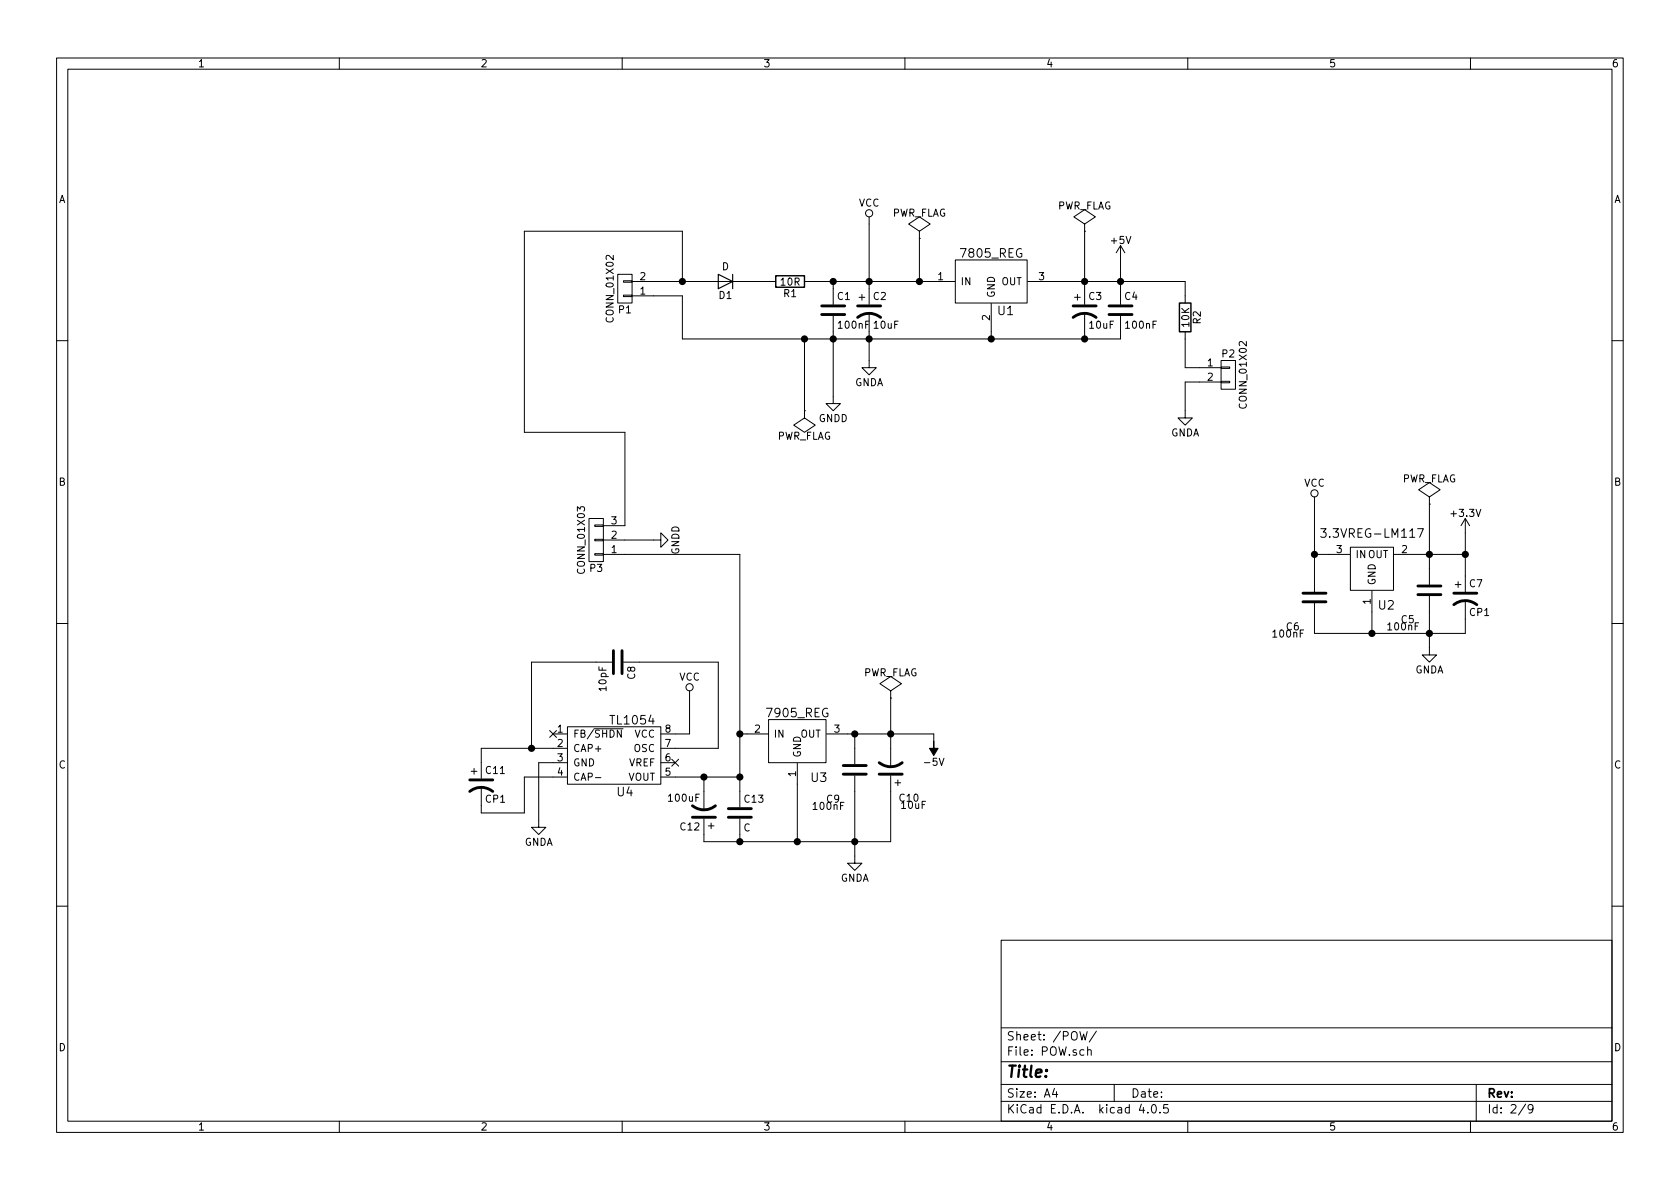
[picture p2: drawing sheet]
<svg xmlns="http://www.w3.org/2000/svg" width="297mm" height="210mm" viewBox="0 0 297 210" stroke-linecap="round" stroke-linejoin="round" font-family="sans-serif">
<g fill="none" stroke="#000" stroke-width=".18">
<path d="M10 10.3h277v189.9h-277zM12 12.2h273v186.1h-273zM60 10.3v1.9M110 10.3v1.9M160 10.3v1.9M210 10.3v1.9M260 10.3v1.9M153.7 38.3v15.5M191.8 39.6l1.9-1.3-1.9-1.2-1.9 1.2 1.9 1.3v1.3M109.2 48.5h2.6v5.1h-2.6zM110.2 49.7h1.6v.2h-1.6zM110.2 52.2h1.6v.2h-1.6z"/>
<path d="M111.8 49.8h25.4M111.8 52.3h8.8v7.6h77.5v-4M120.6 49.8v-8.9h-27.9v35.5h17.8v16.6h-3.8M142.2 49.8h26.6M142.2 59.9v12.7M147.3 55.9v15.5h1.3l-1.3 1.2-1.3-1.2h1.3M147.3 49.8v4M151.9 52.6h1M152.4 52.1v1M153.7 55.4v9.6h1.2l-1.2 1.3-1.3-1.3h1.3M162.6 42.2h.1M162.6 40.9l1.9-1.3-1.9-1.3-1.9 1.3 1.9 1.3v1.3"/>
<path d="M162.6 42.2v7.6M168.9 46h12.7v7.6h-12.7zM175.3 53.7v6.2M181.7 49.8h27.8v3.8M190 52.6h1M190.5 52.1v1M191.8 40.9h.1M191.8 40.9v12.9M191.8 55.4v4.5M198.1 43.4v10.4M198.1 43.4l-.7 1.3M198.1 43.4l.8 1.3"/>
<path d="M209.5 58.7v6.3h6.4M10 60.2h2M142.2 72.6h.1M142.2 72.6v1.3l1.9 1.3-1.9 1.2-1.9-1.2 1.9-1.3M215.9 67.4h1.5v.3h-1.5zM215.9 64.9h1.5v.2h-1.5zM215.9 63.7h2.5v5.1h-2.5zM215.9 67.6h-6.4v6.3h1.3l-1.3 1.3-1.2-1.3h1.2M285 60.2h2M104.1 91.7h2.6v7.6h-2.6zM105.2 92.8h1.5v.3h-1.5zM105.2 95.4h1.5v.2h-1.5z"/>
<path d="M105.2 97.9h1.5v.3h-1.5zM106.7 95.5h10.1v-1.3l1.3 1.3-1.3 1.3v-1.3M106.7 98h24.1v44.7M232.4 98h6.3M232.4 87.9v16.7M233.5 93.5h1l-.5 .6 .3 .1 .2 .2-.1 .5-.2 .1h-.5l-.2-.1M238.8 96.8h7.6v7.6h-7.6zM246.5 98h12.6M250.6 93.5h1.1l-.7 1.5M252.7 89.1h.1M252.7 87.9l1.9-1.3-1.9-1.3-1.9 1.3 1.9 1.3v1.2M252.7 89.1v14.3"/>
<path d="M259.1 91.7v12.9M259.1 91.7l-.8 1.3M259.1 91.7l.7 1.3M10 110.3h2M108.2 117.1h-14.2v15.2M110.2 117.1h16.8v15.2h-10.2M242.6 104.5v7.5M252.7 105.4v10.4h1.3l-1.3 1.3-1.2-1.3h1.2M257.3 103.4h1M257.8 102.9v1M259.1 106.2v5.8h-26.7v-5.3M285 110.3h2"/>
<path d="M83.3 136.4h1M83.8 135.9v1M97.2 129.2l1.2 1.2M97.8 129.8h2.5M98.4 129.2l-1.2 1.2M100.3 128.5h16.5v10.2h-16.5zM100.3 134.9h-5.1v11.4h1.3l-1.3 1.3-1.2-1.3h1.2M100.3 132.3h-15.2v5.4M100.3 137.4h-7.6v6.4h-7.6v-4.6M105 128.9h5.2M105.3 137.5h.9M109.9 129.1v1.3l-.8-1.3v1.3"/>
<path d="M116.8 134.9h2.6M116.8 137.4h14M118.8 134.3l1.2 1.2M120 134.3l-1.2 1.2M121.9 122.2v7.6h-5.1M124.5 137.4v5.9M130.8 129.8h5M135.9 127.2h10.1v7.7h-10.1zM141 135v13.8M146.2 129.8h18.9v1.3M151.1 137.2v15.4h1.3l-1.3 1.3-1.2-1.3h1.2M151.1 129.8v5.3"/>
<path d="M157.5 123.4h.1M157.5 122.2l1.9-1.3-1.9-1.3-1.9 1.3 1.9 1.3v1.2M157.5 123.4v12.2M157.5 137.2v11.6h-33v-4M158.2 138.4h1.1M158.7 137.9v1M125.2 146h1M125.7 145.5v1.1M130.8 144.8v4M10 160.2h2M177 166.3h108v32h-108zM285 160.2h2"/>
<path d="M60 198.3v1.9M110 198.3v1.9M160 198.3v1.9M177 194.8h108M177 191.8h108M177 187.8h108M177 181.8h108M186.4 192.5l-.3 1h.9M186.8 193v1M190.9 182.4l.4 1.5 .3-1.1 .3 1.1 .3-1.5M192.3 185.7l.2-.1 .4 .1v.9M192.3 185.1v1.5"/>
<path d="M193.9 182.3l-1.3 2M197 191.8v3M201.8 195.2l-.4 1.1h1M202.9 196.7v.1M203.8 195.4l.1-.1a.81 .81 0 0 1 .6 .6 .81 .81 0 0 1-.3 .8l-.1 .1a.8 .8 0 0 1-.6-.6 .8 .8 0 0 1 .3-.8zM205.1 196.7v.1M206.5 195.3h-.7l-.1 .7 .2-.1 .5 .1 .2 .2-.1 .5-.2 .1-.6-.1M210 198.3v1.9M260 198.3v1.9M261 191.8v6.5M269.7 195.2l-1.2 2M271 196l-.2 .3h-.3l-.3-.3v-.4l.1-.2 .5-.1 .2 .2a1.19 1.19 0 0 1-.2 1.2l-.5 .1"/>
<circle cx="153.7" cy="37.7" r=".63"/>
<circle cx="232.4" cy="87.2" r=".63"/>
<circle cx="121.9" cy="121.5" r=".63"/>
</g>
<path d="M127 48.5l2.5 1.3-2.5 1.2zM129.5 48.5v2.5" fill="none" stroke="#000" stroke-width=".2"/>
<path d="M137.2 48.8h5v2h-5zM208.5 53.6h2.1v5.1h-2.1z" fill="none" stroke="#000" stroke-width=".25"/>
<g fill="none" stroke="#000" stroke-width=".51">
<path d="M145.3 55.6h4.1M145.3 54.1h4.1M151.6 56.1a3.3 3.3 0 0 1 4.1 0M151.6 54.1h4.1M189.7 56.1a3.3 3.3 0 0 1 4.1 0M189.7 54.1h4.1M196.1 55.6h4.1M196.1 54.1h4.1M108.5 115.1v4M110 115.1v4M230.4 106.4h4M230.4 104.9h4"/>
<path d="M250.7 105.2h4.1M250.7 103.6h4.1M257 106.9a3.3 3.3 0 0 1 4.1 0M257 104.9h4.1M83.1 139.9a3.3 3.3 0 0 1 4 0M83.1 137.9h4M149.1 136.9h4.1M149.1 135.4h4.1M155.4 134.9a3.3 3.3 0 0 0 4.1 0M155.4 136.9h4.1M122.4 142.5a3.3 3.3 0 0 0 4.1 0M122.4 144.5h4.1"/>
<path d="M128.8 144.5h4M128.8 143h4"/>
</g>
<g fill="#000" stroke="#000" stroke-width=".25">
<circle cx="120.7" cy="49.8" r=".51"/>
<circle cx="142.2" cy="59.9" r=".51"/>
<circle cx="147.3" cy="49.8" r=".51"/>
<circle cx="147.3" cy="59.9" r=".51"/>
<circle cx="153.7" cy="49.8" r=".51"/>
<circle cx="153.7" cy="59.9" r=".51"/>
<circle cx="162.6" cy="49.8" r=".51"/>
<circle cx="175.3" cy="59.9" r=".51"/>
<circle cx="191.8" cy="49.8" r=".51"/>
<circle cx="191.8" cy="59.9" r=".51"/>
<circle cx="198.1" cy="49.8" r=".51"/>
<circle cx="232.4" cy="98" r=".51"/>
<circle cx="252.7" cy="98" r=".51"/>
<circle cx="259.1" cy="98" r=".51"/>
<circle cx="242.6" cy="112" r=".51"/>
<circle cx="252.7" cy="112" r=".51"/>
<circle cx="94" cy="132.3" r=".51"/>
<circle cx="124.5" cy="137.4" r=".51"/>
<circle cx="130.8" cy="137.4" r=".51"/>
<circle cx="130.8" cy="129.8" r=".51"/>
<circle cx="151.1" cy="129.8" r=".51"/>
<circle cx="157.5" cy="129.8" r=".51"/>
<circle cx="130.8" cy="148.8" r=".51"/>
<circle cx="141" cy="148.8" r=".51"/>
<circle cx="151.1" cy="148.8" r=".51"/>
</g>
<path d="M165.1 131.1v1.2h.8l-.8 1.3-.8-1.3h.8z" fill="#000" stroke="#000" stroke-width=".18"/>
<text font-size="2.8" x="178" y="190.5">Title:</text>
<g font-size="2.1">
<text x="170" y="45.6">7805_REG</text>
<text x="176.5" y="55.7">U1</text>
<text x="234.4" y="95.1">3.3VREG-LM117</text>
<text x="243.8" y="107.8">U2</text>
<text x="108.1" y="128.1">TL1054</text>
<text x="135.7" y="126.8">7905_REG</text>
<text x="109.1" y="140.8">U4</text>
<text x="143.4" y="138.3">U3</text>
<text x="178" y="184">Sheet: /POW/</text>
<text x="178" y="186.7">File: POW.sch</text>
<text x="178" y="196.9">KiCad E.D.A. kicad 4.0.5</text>
<text x="178" y="194.1">Size: A4</text>
<text x="200" y="194.1">Date:</text>
<text x="263" y="194.1">Rev:</text>
<text x="263" y="196.9">Id: 2/9</text>
</g>
<g font-size="1.8">
<text x="35" y="11.9">1</text>
<text x="85" y="11.9">2</text>
<text x="135" y="11.9">3</text>
<text x="185" y="11.9">4</text>
<text x="235" y="11.9">5</text>
<text x="285" y="11.9">6</text>
<text x="10.4" y="35.9">A</text>
<text x="285.4" y="35.9">A</text>
<text x="151.8" y="36.5">VCC</text>
<text x="157.6" y="38.3">PWR_FLAG</text>
<text x="186.8" y="37">PWR_FLAG</text>
<text x="127.6" y="47.8">D</text>
<text x="196.5" y="43.1">+5V</text>
<text x="113.2" y="52.1">1</text>
<text x="113.2" y="49.5">2</text>
<text x="127.2" y="52.9">D1</text>
<text x="138.1" y="50.5">10R</text>
<text x="138.6" y="52.5">R1</text>
<text x="148.1" y="53">C1</text>
<text x="154.4" y="53">C2</text>
<text x="165.8" y="49.5">1</text>
<text x="169.8" y="50.4">IN</text>
<text x="175.9" y="52.6" transform="rotate(-90 175.9 52.6)">GND</text>
<text x="176.9" y="50.4">OUT</text>
<text x="183.7" y="49.5">3</text>
<text x="192.5" y="53">C3</text>
<text x="198.9" y="53">C4</text>
<text x="108.5" y="56.7" transform="rotate(-90 108.5 56.7)">CONN_01X02</text>
<text x="109.4" y="55.4">P1</text>
<text x="148.4" y="58.1">100nF</text>
<text x="154.6" y="58.1">10uF</text>
<text x="175" y="56.6" transform="rotate(-90 175 56.6)">2</text>
<text x="192.7" y="58.1">10uF</text>
<text x="199.2" y="58.1">100nF</text>
<text x="210.3" y="57.8" transform="rotate(-90 210.3 57.8)">10K</text>
<text x="212.3" y="57.2" transform="rotate(-90 212.3 57.2)">R2</text>
<text x="213.5" y="64.8">1</text>
<text x="216.1" y="63.2">P2</text>
<text x="151.1" y="68.3">GNDA</text>
<text x="213.5" y="67.3">2</text>
<text x="220.4" y="71.9" transform="rotate(-90 220.4 71.9)">CONN_01X02</text>
<text x="137.3" y="77.7">PWR_FLAG</text>
<text x="144.7" y="74.6">GNDD</text>
<text x="207" y="77.2">GNDA</text>
<text x="10.4" y="85.9">B</text>
<text x="230.6" y="86">VCC</text>
<text x="247.8" y="85.3">PWR_FLAG</text>
<text x="285.4" y="85.9">B</text>
<text x="108.1" y="95.2">2</text>
<text x="108.1" y="92.7">3</text>
<text x="256.7" y="91.4">+3.3V</text>
<text x="103.4" y="101.1" transform="rotate(-90 103.4 101.1)">CONN_01X03</text>
<text x="104.3" y="101.1">P3</text>
<text x="108.1" y="97.8">1</text>
<text x="120.1" y="98.1" transform="rotate(-90 120.1 98.1)">GNDD</text>
<text x="236.3" y="97.8">3</text>
<text x="239.7" y="98.7">INOUT</text>
<text x="247.9" y="97.8">2</text>
<text x="242.3" y="106.8" transform="rotate(-90 242.3 106.8)">1</text>
<text x="243.2" y="103.5" transform="rotate(-90 243.2 103.5)">GND</text>
<text x="259.8" y="103.8">C7</text>
<text x="225.2" y="112.7">100nF</text>
<text x="227.5" y="111.4">C6</text>
<text x="245.5" y="111.4">100nF</text>
<text x="247.8" y="110.2">C5</text>
<text x="259.9" y="108.9">CP1</text>
<text x="152.5" y="119.6">PWR_FLAG</text>
<text x="250.1" y="119.1">GNDA</text>
<text x="107.2" y="122.1" transform="rotate(-90 107.2 122.1)">10pF</text>
<text x="112.3" y="120.1" transform="rotate(-90 112.3 120.1)">C8</text>
<text x="120.1" y="120.3">VCC</text>
<text x="98.6" y="129.5">1</text>
<text x="101.3" y="130.4">FB/SHDN</text>
<text x="112.1" y="130.4">VCC</text>
<text x="117.6" y="129.5">8</text>
<text x="133.5" y="129.5">2</text>
<text x="136.8" y="130.4">IN</text>
<text x="141.4" y="130.4">OUT</text>
<text x="147.5" y="129.5">3</text>
<text x="10.4" y="135.9">C</text>
<text x="86" y="136.8">C11</text>
<text x="98.6" y="132.1">2</text>
<text x="98.6" y="134.6">3</text>
<text x="98.6" y="137.2">4</text>
<text x="101.3" y="133">CAP+</text>
<text x="101.3" y="135.5">GND</text>
<text x="111.1" y="135.5">VREF</text>
<text x="112" y="133">OSC</text>
<text x="117.6" y="137.2">5</text>
<text x="117.6" y="134.6">6</text>
<text x="117.6" y="132.1">7</text>
<text x="140.7" y="137.3" transform="rotate(-90 140.7 137.3)">1</text>
<text x="141.6" y="134" transform="rotate(-90 141.6 134)">GND</text>
<text x="163.7" y="135.4">-5V</text>
<text x="285.4" y="135.9">C</text>
<text x="85.9" y="141.9">CP1</text>
<text x="101.3" y="138">CAP-</text>
<text x="110.9" y="138">VOUT</text>
<text x="118.3" y="141.8">100uF</text>
<text x="131.7" y="141.9">C13</text>
<text x="143.9" y="143.2">100nF</text>
<text x="146.2" y="141.9">C9</text>
<text x="159.1" y="141.8">C10</text>
<text x="159.4" y="143">10uF</text>
<text x="92.7" y="149.5">GNDA</text>
<text x="120.3" y="146.8">C12</text>
<text x="131.4" y="147">C</text>
<text x="148.5" y="155.9">GNDA</text>
<text x="10.4" y="185.9">D</text>
<text x="285.4" y="185.9">D</text>
<text x="35" y="199.9">1</text>
<text x="85" y="199.9">2</text>
<text x="135" y="199.9">3</text>
<text x="185" y="199.9">4</text>
<text x="235" y="199.9">5</text>
<text x="285" y="199.9">6</text>
</g>
</svg>
